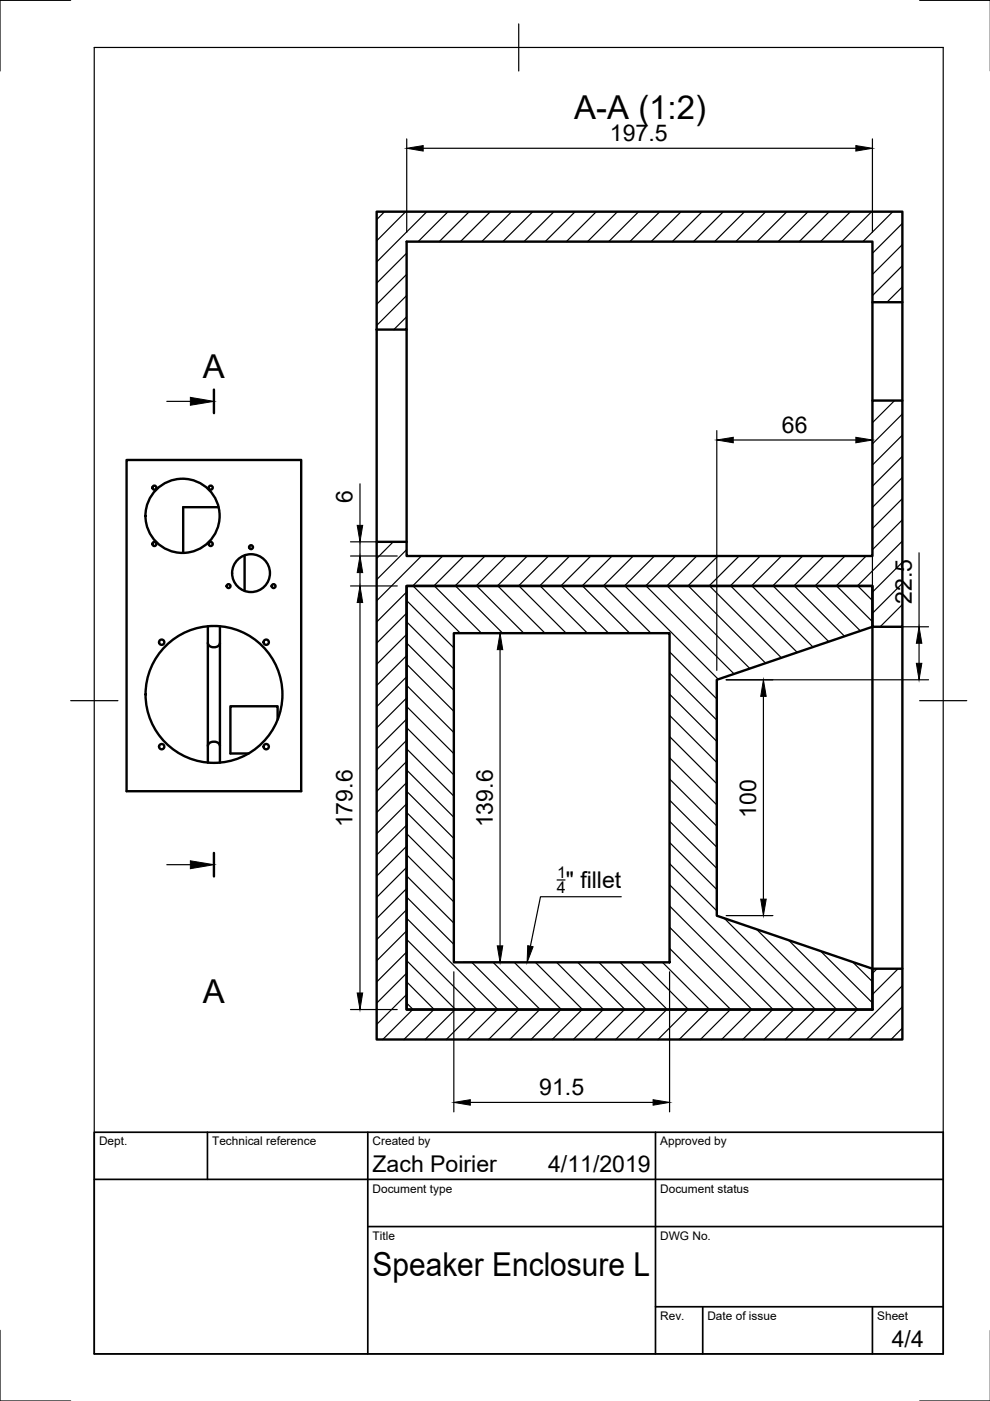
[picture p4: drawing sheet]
<svg xmlns="http://www.w3.org/2000/svg" width="210mm" height="297mm" viewBox="0 0 210 297" stroke-linecap="round" stroke-linejoin="round" font-family="sans-serif">
<!-- layer: Visible -->
<g fill="none" stroke="#000" stroke-width=".51">
<path d="M79.9 44.9h111.4v19.2h-6.3v-12.9h-98.8v18.7h-6.3zM79.9 69.9v45M86.2 69.9v45M185 64.1v20.8M191.3 64.1v20.8M26.8 97.5h37.1v70.3h-37.1zM46.3 107.5h-7.5v9.7M51.9 117.8v7.5M79.9 114.9h6.3v3h98.8v-33h6.3v48h-6.3v-8.7h-98.8v89.8h98.8v-8.6h6.3v15h-111.4zM44.1 132.8v28.9M44.1 136.3a1.35 1.35 0 0 0 1.2 .9 1.35 1.35 0 0 0 1.3-.9M46.6 132.8v28.9"/>
<path d="M86.2 124.2h98.8v8.7l-33 11.2v50l33 11.3v8.6h-98.8zM96.2 134.2h45.8v69.8h-45.8zM185 132.9v72.5M191.3 132.9v72.5M44.1 158.2a1.35 1.35 0 0 1 1.2-1 1.35 1.35 0 0 1 1.3 1M58.9 152.5v-2.8h-10v10.1h3.8"/>
<circle cx="32.7" cy="115.3" r=".43"/>
<circle cx="32.7" cy="103.4" r=".43"/>
<circle cx="38.7" cy="109.4" r="7.9"/>
<circle cx="44.7" cy="115.3" r=".43"/>
<circle cx="44.7" cy="103.4" r=".43"/>
<circle cx="53.2" cy="116" r=".41"/>
<circle cx="34.3" cy="136.2" r=".56"/>
<circle cx="48.5" cy="124.3" r=".41"/>
<circle cx="53.2" cy="121.5" r="4"/>
<circle cx="56.4" cy="136.2" r=".56"/>
<circle cx="58" cy="124.3" r=".41"/>
<circle cx="34.3" cy="158.3" r=".56"/>
<circle cx="45.4" cy="147.2" r="14.5"/>
<circle cx="56.4" cy="158.3" r=".56"/>
</g>
<!-- layer: Border -->
<path d="M15 .1h-15v15M20 10.1h180v276.9h-180zM110 5.1v10M195 .1h15M15 148.6h10M195 148.6h10M0 282.1v14.9h15M195 297h15" fill="none" stroke="#000" stroke-width=".25"/>
<!-- layer: TitleBlock -->
<path d="M20 240.1h180v46.9h-180zM20 250h180M44 240.1v9.9M78 240.1v46.9M139 240.1v46.9M78 260.1h122M139 277.1h61M149 277.1v9.9M185 277.1v9.9" fill="none" stroke="#000" stroke-width=".36"/>
<!-- layer: Hatching -->
<g fill="none" stroke="#000" stroke-width=".25">
<path d="M81.5 44.9l-1.6 1.7M86 44.9l-6.1 6.1M86.2 53.7l-6.3 6.3M86.2 58.2l-6.3 6.3M90.5 44.9l-10.6 10.6M95 44.9l-6.4 6.3M99.5 44.9l-6.4 6.3M104 44.9l-6.4 6.3M108.5 44.9l-6.4 6.3M113 44.9l-6.4 6.3M117.5 44.9l-6.4 6.3M121.9 44.9l-6.3 6.3"/>
<path d="M126.4 44.9l-6.3 6.3M130.9 44.9l-6.3 6.3M135.4 44.9l-6.3 6.3M139.9 44.9l-6.4 6.3M144.4 44.9l-6.4 6.3M148.9 44.9l-6.4 6.3M153.4 44.9l-6.4 6.3M157.9 44.9l-6.4 6.3M162.3 44.9l-6.3 6.3M166.8 44.9l-6.3 6.3M171.3 44.9l-6.3 6.3M175.8 44.9l-6.3 6.3"/>
<path d="M180.3 44.9l-6.3 6.3M184.8 44.9l-6.3 6.3M189.3 44.9l-6.4 6.3M191.3 47.4l-6.3 6.3M191.3 51.8l-6.3 6.4M191.3 56.3l-6.3 6.4M86.2 62.6l-6.3 6.4M86.2 67.1l-2.7 2.8M191.3 60.8l-3.3 3.3M185.2 84.9l-.2 .2M189.7 84.9l-4.7 4.7M191.3 87.8l-6.3 6.3"/>
<path d="M191.3 92.3l-6.3 6.3M191.3 96.7l-6.3 6.4M83.4 114.9l-3.5 3.5M86.2 116.5l-6.3 6.4M89.3 117.9l-9.4 9.5M93.9 117.9l-6.4 6.3M98.3 117.9l-6.3 6.3M102.8 117.9l-6.3 6.3M107.3 117.9l-6.3 6.3M111.8 117.9l-6.3 6.3M116.3 117.9l-6.4 6.3M120.8 117.9l-6.4 6.3"/>
<path d="M125.3 117.9l-6.4 6.3M129.8 117.9l-6.4 6.3M134.3 117.9l-6.4 6.3M138.7 117.9l-6.3 6.3M143.2 117.9l-6.3 6.3M147.7 117.9l-6.3 6.3M152.2 117.9l-6.3 6.3M156.7 117.9l-6.4 6.3M161.2 117.9l-6.4 6.3M165.7 117.9l-6.4 6.3M170.2 117.9l-6.4 6.3M174.7 117.9l-6.4 6.3"/>
<path d="M179.2 117.9l-6.4 6.3M183.6 117.9l-6.3 6.3M191.3 101.2l-6.3 6.4M191.3 105.7l-6.3 6.4M191.3 110.2l-6.3 6.4M191.3 114.7l-9.5 9.5M191.3 119.2l-6.3 6.3M86.2 125.5l-6.3 6.4M86.2 130l-6.3 6.3M86.2 134.5l-6.3 6.3M86.2 139l-6.3 6.3M86.2 136.3l10 10"/>
<path d="M86.2 131.9l10 9.9M86.2 127.3l10 10.1M87.6 124.2l10 10M92.1 124.2l10 10M96.6 124.2l10 10M101.1 124.2l10 10M105.6 124.2l9.9 10M110 124.2l10 10M114.5 124.2l10 10M119 124.2l10 10M123.5 124.2l10 10M128 124.2l10 10"/>
<path d="M132.5 124.2l19.8 19.8M137 124.2l18.6 18.7M141.5 124.2l17.5 17.5M142 138.2l10 10M146 124.2l16.3 16.4M150.5 124.2l15.2 15.3M154.9 124.2l14.1 14.1M159.4 124.2l13 13M163.9 124.2l11.8 11.8M168.4 124.2l10.7 10.7M172.9 124.2l9.5 9.6M177.4 124.2l7.6 7.6"/>
<path d="M181.9 124.2l3.1 3.1M191.3 123.7l-6.3 6.3M191.3 128.2l-4.7 4.7M191.3 132.7l-.2 .2M86.2 143.5l-6.3 6.3M86.2 148l-6.3 6.3M86.2 152.4l-6.3 6.4M86.2 156.9l-6.3 6.4M86.2 158.8l10 10M86.2 154.3l10 10M86.2 149.8l10 10M86.2 145.3l10 10"/>
<path d="M86.2 140.8l10 10M142 156.2l10 10M142 151.7l10 10M142 147.2l10 10M142 142.7l10 10M86.2 161.4l-6.3 6.4M86.2 165.9l-6.3 6.4M86.2 170.4l-6.3 6.3M86.2 174.9l-6.3 6.4M86.2 179.4l-6.3 6.3M86.2 176.7l10 10M86.2 172.3l10 10"/>
<path d="M86.2 167.8l10 10M86.2 163.3l10 10M142 178.6l10 10M142 174.1l10 10M142 169.6l10 10M142 165.1l10 10M142 160.7l10 10M86.2 183.9l-6.3 6.3M86.2 188.4l-6.3 6.3M86.2 192.9l-6.3 6.3M86.2 197.3l-6.3 6.4M86.2 199.2l14.9 14.8"/>
<path d="M86.2 194.7l19.4 19.3M86.2 190.2l10 10M86.2 185.7l10 10M86.2 181.2l10 10M142 196.6l17.4 17.4M142 192.1l21.9 21.9M142 187.6l26.4 26.4M142 183.1l10 10M153.5 194.7l19.4 19.3M160.4 197l17 17M167.2 199.3l14.7 14.7M86.2 201.8l-6.3 6.4"/>
<path d="M86.2 206.3l-6.3 6.4M86.2 210.8l-6.3 6.4M86.2 212.7l1.4 1.3M86.2 208.2l5.9 5.8M86.2 203.7l10.4 10.3M87.5 214l-6.3 6.4M92 214l-6.4 6.4M96.5 214l-6.4 6.4M100 204l10 10M101 214l-6.4 6.4M104.5 204l10 10M105.5 214l-6.4 6.4"/>
<path d="M109 204l10 10M109.9 214l-6.3 6.4M113.5 204l10 10M114.4 214l-6.3 6.4M118 204l10 10M118.9 214l-6.3 6.4M122.5 204l10 10M123.4 214l-6.3 6.4M127 204l10 10M127.9 214l-6.3 6.4M131.5 204l10 10M132.4 214l-6.4 6.4"/>
<path d="M136 204l10 10M136.9 214l-6.4 6.4M140.5 204l10 10M141.4 214l-6.4 6.4M142 201.1l12.9 12.9M145.9 214l-6.4 6.4M150.3 214l-6.3 6.4M154.9 214l-6.4 6.4M159.3 214l-6.3 6.4M163.8 214l-6.3 6.4M168.3 214l-6.3 6.4M172.8 214l-6.3 6.4"/>
<path d="M174 201.6l11 11M177.3 214l-6.4 6.4M180.8 204l4.2 4.1M181.8 214l-6.4 6.4M185.9 205.4l-.9 1M190.4 205.4l-5.4 5.4M191.3 209l-11.4 11.4M191.3 213.5l-6.9 6.9M191.3 218l-2.4 2.4"/>
</g>
<!-- layer: Annotations -->
<path d="M45.4 82.6v5M45.4 180.8v5" fill="none" stroke="#000" stroke-width=".51"/>
<path d="M35.4 85.1h5M35.4 183.3h5M118.1 186.6h1.7M131.7 190.1h-17.1l-2.1 10.5" fill="none" stroke="#000" stroke-width=".25"/>
<path d="M40.4 84.3l5 .8-5 .8zM40.4 182.5l5 .8-5 .9zM111.9 200.5l1.1 .2-1.2 3.3z" fill="#000" stroke="#000" stroke-width=".21"/>
<!-- layer: Dimensions -->
<g fill="none" stroke="#000" stroke-width=".25">
<path d="M86.2 29.4v19.8M89.7 31.4h91.8M185 29.4v19.8M152 91.3v50.8M155.5 93.3h26M185 91.3v39.6M74.3 117.9h9.9M74.3 114.9h9.9M76.3 102.6v8.8M76.3 114.9v3M194.9 117.2v15.7M74.3 124.2h9.9"/>
<path d="M76.3 121.4v3.5M76.3 127.7v82.8M98.2 134.2h9.8M106 137.7v62.8M187 132.9h9.9M194.9 136.4v4.2M154 144.1h42.9M161.9 147.6v43M154 194.1h9.9M74.3 214h9.9M96.2 206v29.7M98.2 204h9.8"/>
<path d="M142 206v29.7M99.7 233.7h38.8"/>
</g>
<g fill="#000" stroke="#000" stroke-width=".21">
<path d="M86.2 31.4l3.5-.5v1.1zM181.5 30.9l3.5 .5-3.5 .6zM152 93.3l3.5-.6v1.2zM181.5 92.7l3.5 .6-3.5 .6zM75.7 111.4h1.2l-.6 3.5zM76.3 117.9l.6 3.5h-1.2zM76.3 124.2l.6 3.5h-1.2zM106 134.2l.6 3.5h-1.2zM194.9 132.9l.6 3.5h-1.2zM161.9 144.1l.6 3.5h-1.2zM194.3 140.6h1.2l-.6 3.5zM161.3 190.6h1.2l-.6 3.5z"/>
<path d="M75.7 210.5h1.2l-.6 3.5zM105.4 200.5h1.2l-.6 3.5zM96.2 233.7l3.5-.5v1.1zM138.5 233.2l3.5 .5-3.5 .6z"/>
</g>
<g font-size="7">
<text x="121.7" y="25.2">A-A (1:2)</text>
<text x="43" y="80.1">A</text>
<text x="43" y="212.6">A</text>
<text x="79" y="270.6">Speaker Enclosure L</text>
</g>
<g font-size="4.9">
<text x="129.3" y="29.9">197.5</text>
<text x="165.8" y="91.7">66</text>
<text x="74.8" y="106.6" transform="rotate(-90 74.8 106.6)">6</text>
<text x="193.3" y="128" transform="rotate(-90 193.3 128)">22.5</text>
<text x="160.3" y="173.4" transform="rotate(-90 160.3 173.4)">100</text>
<text x="74.8" y="175.4" transform="rotate(-90 74.8 175.4)">179.6</text>
<text x="104.5" y="175.4" transform="rotate(-90 104.5 175.4)">139.6</text>
<text x="120" y="188.3">&quot; fillet</text>
<text x="114.3" y="232.2">91.5</text>
<text x="79" y="248.5">Zach Poirier</text>
<text x="116.2" y="248.5">4/11/2019</text>
<text x="189.1" y="285.7">4/4</text>
</g>
<g font-size="3.4">
<text x="118" y="189.4">4</text>
<text x="118.1" y="186.1">1</text>
</g>
<g font-size="2.5">
<text x="21" y="242.9">Dept.</text>
<text x="45" y="242.9">Technical reference</text>
<text x="79" y="242.9">Created by</text>
<text x="140" y="242.9">Approved by</text>
<text x="79" y="252.8">Document type</text>
<text x="140" y="252.8">Document status</text>
<text x="79" y="262.9">Title</text>
<text x="140" y="262.9">DWG No.</text>
<text x="140" y="279.9">Rev.</text>
<text x="150" y="279.9">Date of issue</text>
<text x="186" y="279.9">Sheet</text>
</g>
</svg>
